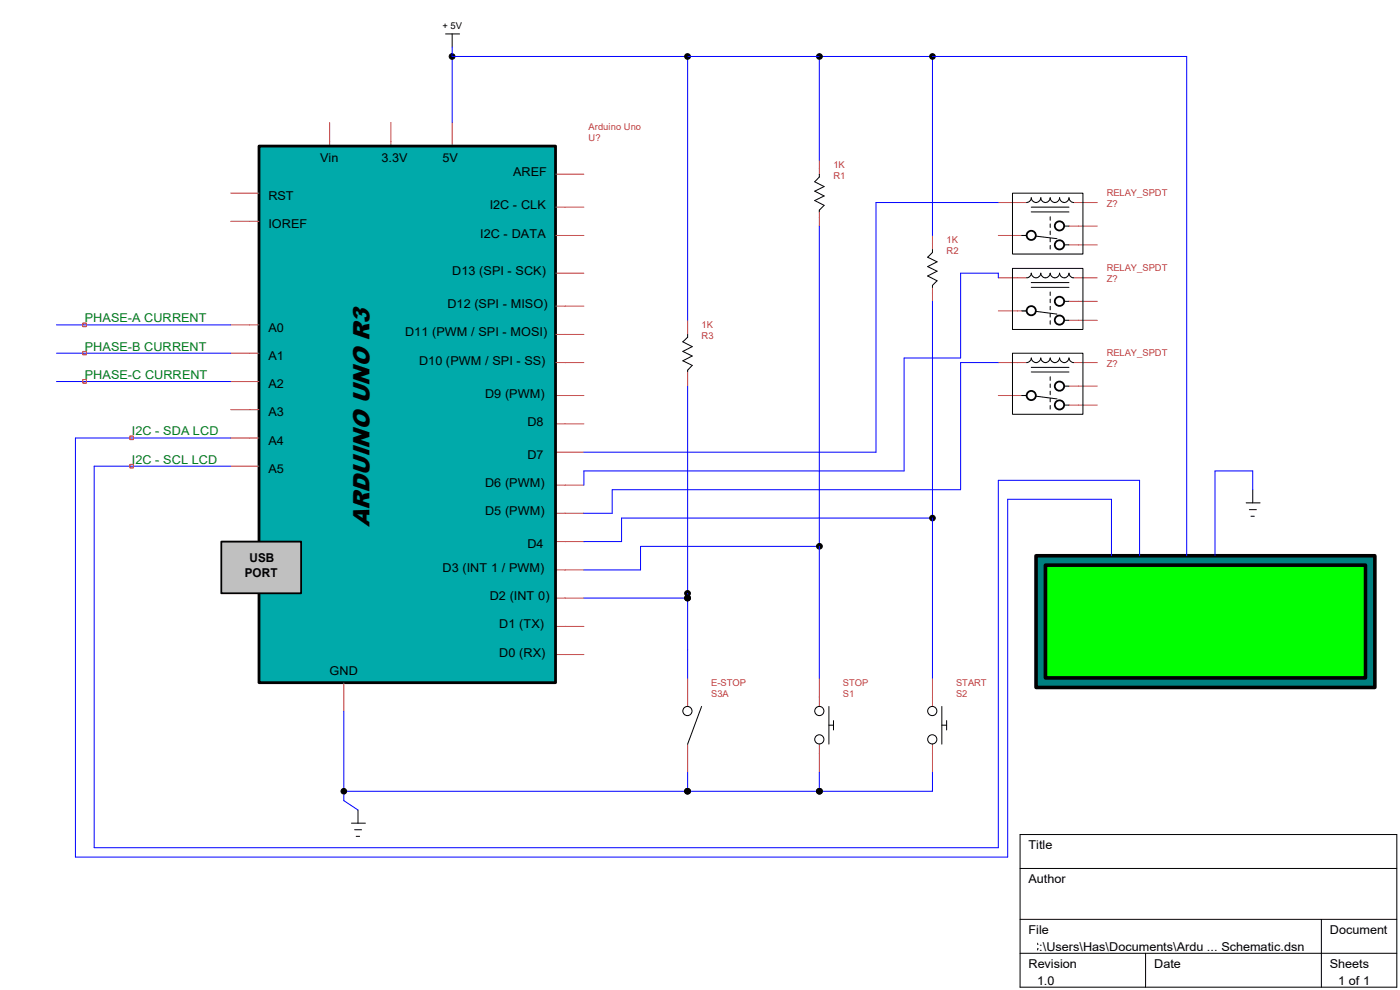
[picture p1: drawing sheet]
<svg xmlns="http://www.w3.org/2000/svg" width="297mm" height="210mm" viewBox="0 0 297 210" stroke-linecap="round" stroke-linejoin="round" font-family="sans-serif">
<g fill="none" stroke="#c04040" stroke-width=".21">
<path d="M69.9 26v6M82.9 26v6M95.9 26v6M117.9 83.9h6M117.9 89.9h6M117.9 95.9h6M117.9 102.9h6M117.9 108.9h6M117.9 114.9h6M117.9 120.9h6M117.9 126.9h6M117.9 132.9h6"/>
<path d="M117.9 138.9h6"/>
</g>
<path d="M54.9 31h63v113.8h-63z" fill-rule="evenodd" fill="#0aa" stroke="#000" stroke-width=".59"/>
<g fill="none" stroke="#c04040" stroke-width=".21">
<path d="M117.9 37h6M48.9 41h6M48.9 46.9h6M117.9 58h6M117.9 50h6M117.9 43.9h6M48.9 68.9h6M48.9 74.9h6M117.9 76.9h6M117.9 71h6M117.9 64.9h6M48.9 80.9h6"/>
<path d="M48.9 86.9h6M48.9 92.9h6M48.9 98.9h6M72.9 144.9v6"/>
</g>
<path d="M46.9 114.9h17v11h-17z" fill-rule="evenodd" fill="#c0c0c0" stroke="#000" stroke-width=".38"/>
<g fill="none" stroke="#000" stroke-width=".21">
<path d="M94.5 7.2h3M95.9 7.2v2.8M173.8 37v.5l-1 1.1 2 1-2 1 2 1-2 .9 2 1.1-1 1v.4M197.8 53v.6l-1 1 2 .9-2 1.1 2 .9-2 1 2 1.1-1 .9v.5M145.9 71v.5l-1 1 2 1-2 1 2 1-2 1 2 1-1 1v.4M148.8 149.9l-2.9 8M175.9 149.9v8M175.9 153.8h.9M176.8 152.9v2M199.8 153.8h1M199.8 149.9v8M200.8 152.9v2"/>
<path d="M74.5 174.6h3M75.2 176h1.5M75.6 177.4h.7M75.9 171.8v2.8"/>
<circle cx="145.8" cy="150.8" r=".97"/>
<circle cx="173.8" cy="156.8" r=".97"/>
<circle cx="173.8" cy="150.8" r=".97"/>
<circle cx="197.8" cy="156.8" r=".97"/>
<circle cx="197.8" cy="150.8" r=".97"/>
</g>
<path d="M95.9 10v16M95.9 12h101.9v38M145.9 12h.1M145.9 12v55.9M173.8 12v22M173.8 48v67.9M197.8 63.9v46M145.9 81.9v44M72.9 150.9v18.9l3 2M145.9 163.8v4.1M173.8 163.8v4.1M197.8 163.8v4.1h-124.9" fill="none" stroke="#00f" stroke-width=".21"/>
<path d="M173.8 34v3M173.8 45v3M197.8 50v3M145.9 67.9v3.1M145.9 78.9v3M197.8 61v2.9M145.9 143.8v6.1M145.9 157.9v5.9M173.8 143.8v6.1M173.8 157.9v5.9M197.8 143.8v6.1M197.8 157.9v5.9" fill="none" stroke="#c04040" stroke-width=".21"/>
<g fill="#000" stroke="#000" stroke-width=".21">
<circle cx="95.9" cy="12" r=".61"/>
<circle cx="145.9" cy="12" r=".61"/>
<circle cx="173.9" cy="12" r=".61"/>
<circle cx="72.9" cy="167.9" r=".59"/>
<circle cx="145.9" cy="167.9" r=".61"/>
<circle cx="173.9" cy="167.9" r=".61"/>
</g>
<path d="M219.8 117.9h71.9v27.9h-71.9z" fill-rule="evenodd" fill="#008080" stroke="#000" stroke-width=".76"/>
<path d="M221.8 119.9h67.9v23.9h-67.9z" fill-rule="evenodd" fill="#0f0" stroke="#000" stroke-width=".76"/>
<g fill="none" stroke="#00f" stroke-width=".21">
<path d="M197.8 12h54v105.9M211.8 58.9v-.9h-8v17.9h-12v24h-67.9v3M211.8 43h-26v52.9h-61.9M12 68.9h36.9M12 74.9h36.9M211.8 76.9h-8v27h-73.9v5h-6M12 80.9h36.9M48.9 98.9h-28.9v80.9h191.8v-77.9h30v16M48.9 92.9h-32.9v88.9h197.8v-75.9h22v12M123.9 114.9h8v-5h65.9v33.9M265.8 103.9v-4h-8v18M123.9 126.9h22"/>
<path d="M123.9 120.9h12v-5h37.9v27.9M145.9 125.9v17.9"/>
</g>
<path d="M17.6 68.5h.7v.8h-.7zM17.6 74.5h.7v.8h-.7zM17.6 80.5h.7v.8h-.7zM27.6 92.5h.7v.8h-.7zM27.6 98.5h.7v.8h-.7z" fill="none" stroke="#f00" stroke-width=".21"/>
<g fill="none" stroke="#000" stroke-width=".21">
<path d="M214.8 56.9h14.9v13h-14.9zM214.8 41h14.9v12.9h-14.9zM216.8 50h1M217.8 58.9h.1a1.03 1.03 0 0 0 .9-.9 1.02 1.02 0 0 0 1 .9 1.02 1.02 0 0 0 1-.9 1 1 0 0 0 1 .9 1 1 0 0 0 1-.9 1 1 0 0 0 1 .9 1 1 0 0 0 1-.9 1 1 0 0 0 1 .9 1 1 0 0 0 1-.9 1.1 1.1 0 0 0 1 .9M217.8 43a1.1 1.1 0 0 0 1-1 1.02 1.02 0 0 0 1 1 1.02 1.02 0 0 0 1-1 1 1 0 0 0 1 1 1 1 0 0 0 1-1 1 1 0 0 0 1 1 1 1 0 0 0 1-1 1 1 0 0 0 1 1 1 1 0 0 0 1-1 1.2 1.2 0 0 0 1 1M218.8 59.9h8M218.8 43.9h8M218.8 45h8M219.7 50.1l4.5 .5M225.8 48h1M225.8 51.9h1M214.8 74.9h14.9v13h-14.9z"/>
<path d="M216.8 66h1M217.8 76.9h.1a1.03 1.03 0 0 0 .9-1 1.02 1.02 0 0 0 1 1 1.02 1.02 0 0 0 1-1v.1a1 1 0 0 0 1 .9 1 1 0 0 0 1-1v.1a1 1 0 0 0 1 .9 1 1 0 0 0 1-1 1 1 0 0 0 1 1 1 1 0 0 0 1-1 1.1 1.1 0 0 0 1 1M218.8 77.9h8M218.8 78.9h8M218.8 61h8M219.7 66l4.5 .6M225.8 63.9h1M225.8 67.9h1M216.8 83.9h1M219.7 84l4.5 .6M225.8 81.9h1M225.8 85.9h1"/>
<path d="M264.4 106.7h2.9M265 108.1h1.5M265.4 109.5h.7M265.8 103.9v2.8M216.4 177h79.9v32.4h-79.9zM216.4 184.2h79.9M216.4 195h79.9M280.3 195v14.4M216.4 202.2h79.9M243 202.2v7.2"/>
</g>
<g fill="#000" stroke="#000" stroke-width=".21">
<circle cx="197.8" cy="12" r=".59"/>
<circle cx="173.9" cy="115.9" r=".61"/>
<circle cx="197.8" cy="109.9" r=".59"/>
<circle cx="145.9" cy="125.9" r=".61"/>
<circle cx="145.9" cy="126.9" r=".61"/>
</g>
<g fill="none" stroke="#000" stroke-width=".38">
<circle cx="218.8" cy="49.9" r=".97"/>
<circle cx="224.8" cy="47.9" r=".99"/>
<circle cx="224.8" cy="51.9" r=".99"/>
<circle cx="218.8" cy="65.9" r=".97"/>
<circle cx="224.8" cy="67.9" r=".99"/>
<circle cx="224.8" cy="63.9" r=".99"/>
<circle cx="218.8" cy="83.9" r=".97"/>
<circle cx="224.8" cy="85.9" r=".99"/>
<circle cx="224.8" cy="81.9" r=".99"/>
</g>
<g fill="none" stroke="#c04040" stroke-width=".21">
<path d="M211.8 58.9h6M211.8 50h6M211.8 43h6M226.8 48h6M226.8 51.9h6M227.8 58.9h5M227.8 43h5M211.8 76.9h6M211.8 66h6M226.8 63.9h6M226.8 67.9h6M227.8 76.9h5"/>
<path d="M211.8 83.9h6M226.8 81.9h6M226.8 85.9h6"/>
</g>
<path d="M222.8 46v7M222.8 79.9v7M222.8 61.9v7" fill="none" stroke="#000" stroke-width=".21" stroke-dasharray=".8 .8"/>
<text font-size="5" x="78.4" y="111.9" transform="rotate(-90 78.4 111.9)">ARDUINO UNO R3</text>
<g font-size="2.6">
<text x="67.9" y="34.4">Vin</text>
<text x="80.9" y="34.4">3.3V</text>
<text x="93.9" y="34.4">5V</text>
<text x="108.9" y="37.4">AREF</text>
<text x="56.9" y="42.4">RST</text>
<text x="103.9" y="44.4">I2C - CLK</text>
<text x="56.9" y="48.4">IOREF</text>
<text x="101.9" y="50.4">I2C - DATA</text>
<text x="95.9" y="58.4">D13 (SPI - SCK)</text>
<text x="94.9" y="65.4">D12 (SPI - MISO)</text>
<text x="56.9" y="70.4">A0</text>
<text x="85.9" y="71.4">D11 (PWM / SPI - MOSI)</text>
<text x="56.9" y="76.4">A1</text>
<text x="88.9" y="77.4">D10 (PWM / SPI - SS)</text>
<text x="56.9" y="82.4">A2</text>
<text x="56.9" y="88.3">A3</text>
<text x="102.9" y="84.4">D9 (PWM)</text>
<text x="56.9" y="94.4">A4</text>
<text x="111.9" y="90.4">D8</text>
<text x="56.9" y="100.4">A5</text>
<text x="111.9" y="97.4">D7</text>
<text x="102.9" y="103.3">D6 (PWM)</text>
<text x="102.9" y="109.3">D5 (PWM)</text>
<text x="53" y="119.3">USB</text>
<text x="111.9" y="116.3">D4</text>
<text x="51.9" y="122.3">PORT</text>
<text x="93.9" y="121.3">D3 (INT 1 / PWM)</text>
<text x="103.9" y="127.3">D2 (INT 0)</text>
<text x="105.9" y="133.3">D1 (TX)</text>
<text x="69.9" y="143.3">GND</text>
<text x="105.9" y="139.3">D0 (RX)</text>
<text x="218.2" y="180.1">Title</text>
<text x="218.2" y="187.3">Author</text>
<text x="218.2" y="198.1">File</text>
<text x="218.5" y="201.7">C:\Users\Has\Documents\Ardu ... Schematic.dsn</text>
<text x="282.1" y="198.1">Document</text>
<text x="218.2" y="205.3">Revision</text>
<text x="220" y="208.9">1.0</text>
<text x="244.9" y="205.3">Date</text>
<text x="282.2" y="205.3">Sheets</text>
<text x="283.9" y="208.9">1 of 1</text>
</g>
<g font-size="2.6" fill="#008020">
<text x="18" y="68.4">PHASE-A CURRENT</text>
<text x="18" y="74.4">PHASE-B CURRENT</text>
<text x="18" y="80.4">PHASE-C CURRENT</text>
<text x="28" y="92.4">I2C - SDA LCD</text>
<text x="28" y="98.3">I2C - SCL LCD</text>
</g>
<text font-size="2" x="93.9" y="6.2">+ 5V</text>
<g font-size="2" fill="#c04040">
<text x="124.9" y="29.9">U?</text>
<text x="124.9" y="27.6">Arduino Uno</text>
<text x="176.8" y="35.6">1K</text>
<text x="176.8" y="37.9">R1</text>
<text x="234.8" y="41.5">RELAY_SPDT</text>
<text x="234.8" y="43.9">Z?</text>
<text x="200.8" y="53.9">R2</text>
<text x="200.8" y="51.5">1K</text>
<text x="234.8" y="59.9">Z?</text>
<text x="234.8" y="57.5">RELAY_SPDT</text>
<text x="148.8" y="71.9">R3</text>
<text x="148.8" y="69.5">1K</text>
<text x="234.8" y="77.9">Z?</text>
<text x="234.8" y="75.5">RELAY_SPDT</text>
<text x="150.9" y="147.8">S3A</text>
<text x="150.9" y="145.5">E-STOP</text>
<text x="178.8" y="147.8">S1</text>
<text x="178.8" y="145.5">STOP</text>
<text x="202.8" y="147.8">S2</text>
<text x="202.8" y="145.5">START</text>
</g>
</svg>
